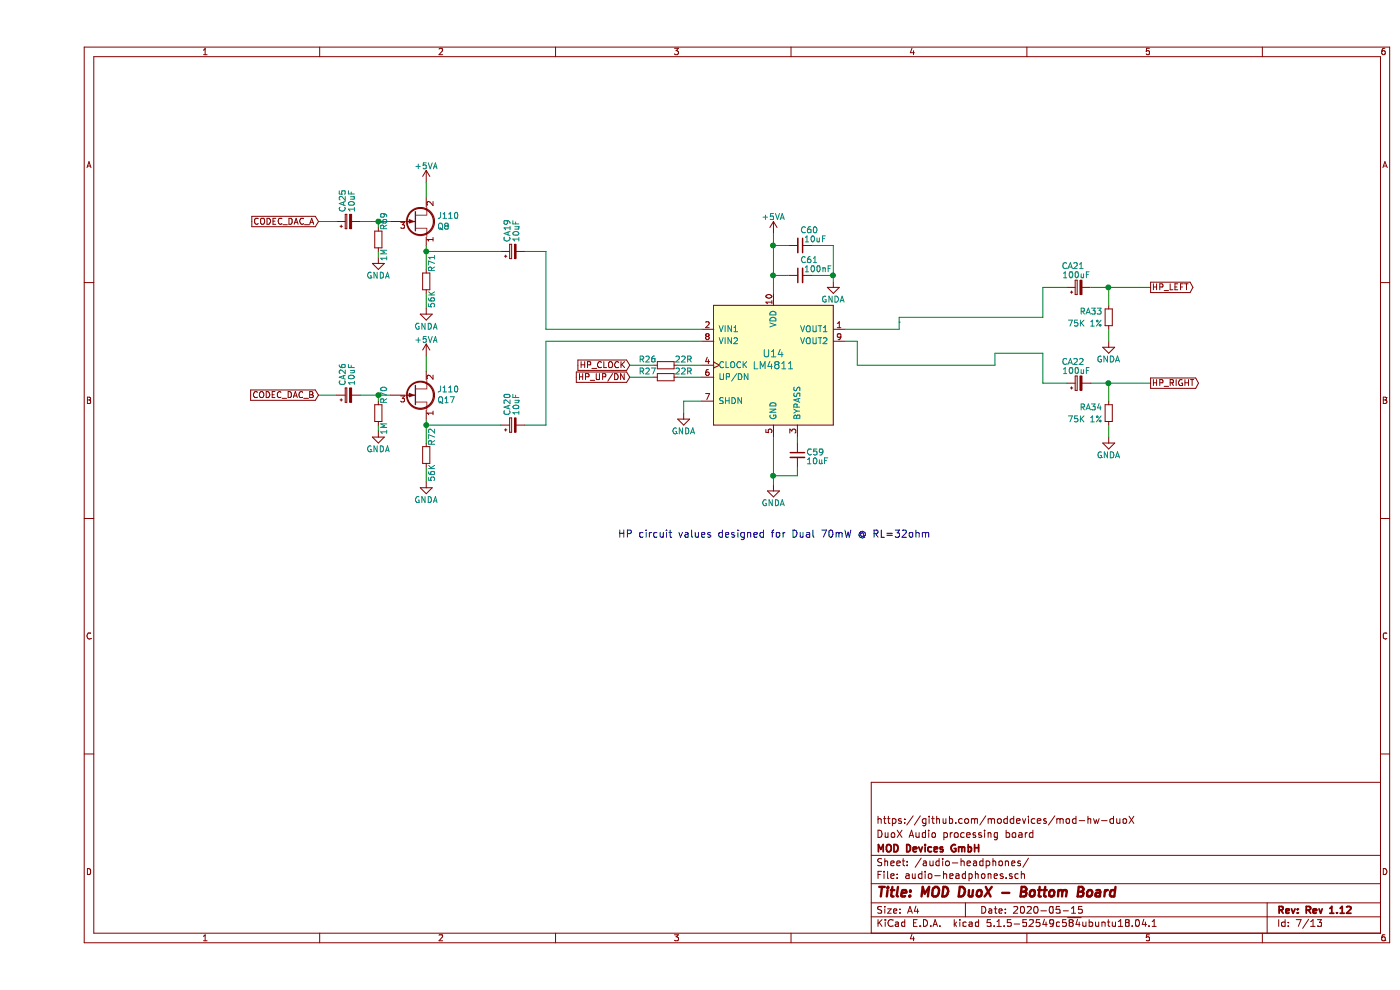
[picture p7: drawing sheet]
EESchema Schematic File Version 4
EELAYER 30 0
EELAYER END
$Descr A4 11693 8268
encoding utf-8
Sheet 7 13
Title "MOD DuoX - Bottom Board"
Date "2020-05-15"
Rev "Rev 1.12"
Comp "MOD Devices GmbH"
Comment1 "DuoX Audio processing board"
Comment2 "https://github.com/moddevices/mod-hw-duoX"
Comment3 ""
Comment4 ""
$EndDescr
$Comp
L bottom-board-rescue:LM4811-local-components U14
U 1 1
P 6150 3050
F 0 "U14" H 6150 3150 60  0000 C CNN
F 1 "LM4811" H 6150 3050 60  0000 C CNN
F 2 "Package_SO:MSOP-10_3x3mm_P0.5mm" H 6150 3050 60  0001 C CNN
F 3 "http://www.ti.com/lit/ds/symlink/lm4811.pdf" H 6150 3050 60  0001 C CNN
F 4 "LM4811MM/NOPB" H 800 1050 50  0001 C CNN "MPN"
	1    6150 3050
	1    0    0    -1  
$EndComp
$Comp
L bottom-board-rescue:GNDA-power #PWR0150
U 1 1
P 8950 3650
F 0 "#PWR0150" H 8950 3400 50  0001 C CNN
F 1 "GNDA" H 8950 3500 50  0000 C CNN
F 2 "" H 8950 3650 60  0000 C CNN
F 3 "" H 8950 3650 60  0000 C CNN
	1    8950 3650
	1    0    0    -1  
$EndComp
$Comp
L bottom-board-rescue:GNDA-power #PWR0149
U 1 1
P 8950 2850
F 0 "#PWR0149" H 8950 2600 50  0001 C CNN
F 1 "GNDA" H 8950 2700 50  0000 C CNN
F 2 "" H 8950 2850 60  0000 C CNN
F 3 "" H 8950 2850 60  0000 C CNN
	1    8950 2850
	-1   0    0    -1  
$EndComp
Text GLabel 4950 3050 0    50   Input ~ 0
HP_CLOCK
Text GLabel 4950 3150 0    50   Input ~ 0
HP_UP/DN
$Comp
L bottom-board-rescue:GNDA-power #PWR0147
U 1 1
P 6150 4050
F 0 "#PWR0147" H 6150 3800 50  0001 C CNN
F 1 "GNDA" H 6150 3900 50  0000 C CNN
F 2 "" H 6150 4050 60  0000 C CNN
F 3 "" H 6150 4050 60  0000 C CNN
	1    6150 4050
	1    0    0    -1  
$EndComp
$Comp
L bottom-board-rescue:GNDA-power #PWR0145
U 1 1
P 5400 3450
F 0 "#PWR0145" H 5400 3200 50  0001 C CNN
F 1 "GNDA" H 5400 3300 50  0000 C CNN
F 2 "" H 5400 3450 60  0000 C CNN
F 3 "" H 5400 3450 60  0000 C CNN
	1    5400 3450
	1    0    0    -1  
$EndComp
$Comp
L bottom-board-rescue:+5VA-power #PWR0146
U 1 1
P 6150 1950
F 0 "#PWR0146" H 6150 1800 50  0001 C CNN
F 1 "+5VA" H 6150 2090 50  0000 C CNN
F 2 "" H 6150 1950 60  0000 C CNN
F 3 "" H 6150 1950 60  0000 C CNN
	1    6150 1950
	1    0    0    -1  
$EndComp
$Comp
L bottom-board-rescue:GNDA-power #PWR0148
U 1 1
P 6650 2350
F 0 "#PWR0148" H 6650 2100 50  0001 C CNN
F 1 "GNDA" H 6650 2200 50  0000 C CNN
F 2 "" H 6650 2350 60  0000 C CNN
F 3 "" H 6650 2350 60  0000 C CNN
	1    6650 2350
	-1   0    0    -1  
$EndComp
Text Notes 4850 4500 0    60   ~ 0
HP circuit values designed for Dual 70mW @ RL=32ohm
Text GLabel 2350 1850 0    50   Input ~ 0
CODEC_DAC_A
Text GLabel 2350 3300 0    50   Input ~ 0
CODEC_DAC_B
Wire Wire Line
	5400 3350 5400 3450
Wire Wire Line
	8800 3200 8950 3200
Wire Wire Line
	8950 3350 8950 3200
Wire Wire Line
	8950 3650 8950 3550
Wire Wire Line
	8800 2400 8950 2400
Wire Wire Line
	8950 2550 8950 2400
Wire Wire Line
	8950 2850 8950 2750
Wire Wire Line
	6350 3700 6350 3650
Wire Wire Line
	6150 3650 6150 3975
Wire Wire Line
	6350 3900 6350 3975
Wire Wire Line
	6350 3975 6150 3975
Wire Wire Line
	6150 1950 6150 2050
Wire Wire Line
	6275 2300 6150 2300
Connection ~ 8950 3200
Connection ~ 8950 2400
Connection ~ 6150 3975
Connection ~ 6150 2300
Wire Wire Line
	6275 2050 6150 2050
Connection ~ 6150 2050
Wire Wire Line
	6475 2050 6650 2050
Wire Wire Line
	6650 2050 6650 2300
Wire Wire Line
	6475 2300 6650 2300
Connection ~ 6650 2300
Wire Wire Line
	4950 3050 5150 3050
Wire Wire Line
	5350 3050 5550 3050
Wire Wire Line
	5350 3150 5550 3150
Wire Wire Line
	5150 3150 4950 3150
Wire Wire Line
	5400 3350 5550 3350
Wire Wire Line
	2350 1850 2500 1850
Wire Wire Line
	2350 3300 2500 3300
Wire Wire Line
	4250 2100 4250 2750
Wire Wire Line
	4250 2750 5550 2750
Wire Wire Line
	4250 3550 4250 2850
Wire Wire Line
	4250 2850 5550 2850
Wire Wire Line
	8950 3200 9300 3200
Wire Wire Line
	8950 2400 9300 2400
Wire Wire Line
	6150 3975 6150 4050
Wire Wire Line
	6150 2300 6150 2450
Wire Wire Line
	6150 2050 6150 2300
Wire Wire Line
	6650 2300 6650 2350
$Comp
L bottom-board-rescue:+5VA-power #PWR0139
U 1 1
P 3250 2975
F 0 "#PWR0139" H 3250 2825 50  0001 C CNN
F 1 "+5VA" H 3250 3115 50  0000 C CNN
F 2 "" H 3250 2975 50  0001 C CNN
F 3 "" H 3250 2975 50  0001 C CNN
	1    3250 2975
	1    0    0    -1  
$EndComp
$Comp
L bottom-board-rescue:R_Small-Device R?
U 1 1
P 5250 3150
AR Path="/54F72B97/5B664C07" Ref="R?"  Part="1" 
AR Path="/54F72F64/5B664C07" Ref="R27"  Part="1" 
F 0 "R27" V 5200 3075 50  0000 R CNN
F 1 "22R" V 5200 3225 50  0000 L CNN
F 2 "Resistor_SMD:R_0603_1608Metric" H 5250 3150 60  0001 C CNN
F 3 "" H 5250 3150 60  0000 C CNN
F 4 "RMCF0603JT22R0" H 950 800 50  0001 C CNN "MPN"
	1    5250 3150
	0    1    1    0   
$EndComp
$Comp
L bottom-board-rescue:R_Small-Device R?
U 1 1
P 5250 3050
AR Path="/54F72B97/5B664C11" Ref="R?"  Part="1" 
AR Path="/54F72F64/5B664C11" Ref="R26"  Part="1" 
F 0 "R26" V 5200 2975 50  0000 R CNN
F 1 "22R" V 5200 3125 50  0000 L CNN
F 2 "Resistor_SMD:R_0603_1608Metric" H 5250 3050 60  0001 C CNN
F 3 "" H 5250 3050 60  0000 C CNN
F 4 "RMCF0603JT22R0" H 950 700 50  0001 C CNN "MPN"
	1    5250 3050
	0    1    1    0   
$EndComp
$Comp
L bottom-board-rescue:C_Small-Device C?
U 1 1
P 6350 3800
AR Path="/54F7244B/5B67A50C" Ref="C?"  Part="1" 
AR Path="/54F725AE/5B67A50C" Ref="C?"  Part="1" 
AR Path="/54F72B97/5B67A50C" Ref="C?"  Part="1" 
AR Path="/54F72C8D/5B67A50C" Ref="C?"  Part="1" 
AR Path="/54F72CD0/5B67A50C" Ref="C?"  Part="1" 
AR Path="/54F72F64/5B67A50C" Ref="C59"  Part="1" 
F 0 "C59" H 6275 3825 50  0000 R CNN
F 1 "10uF" H 6275 3750 50  0000 R CNN
F 2 "Capacitor_SMD:C_0603_1608Metric" H 6350 3800 60  0001 C CNN
F 3 "" H 6350 3800 60  0000 C CNN
F 4 "CL10A106MQ8NNNC" H 1050 -1550 50  0001 C CNN "MPN"
	1    6350 3800
	-1   0    0    -1  
$EndComp
$Comp
L bottom-board-rescue:C_Small-Device C?
U 1 1
P 6375 2300
AR Path="/54F725AE/5B67B193" Ref="C?"  Part="1" 
AR Path="/54F72B97/5B67B193" Ref="C?"  Part="1" 
AR Path="/54F72C8D/5B67B193" Ref="C?"  Part="1" 
AR Path="/54F72CD0/5B67B193" Ref="C?"  Part="1" 
AR Path="/54F72F64/5B67B193" Ref="C61"  Part="1" 
F 0 "C61" V 6500 2225 50  0000 C CNN
F 1 "100nF" V 6425 2150 50  0000 C CNN
F 2 "Capacitor_SMD:C_0603_1608Metric" H 6375 2300 60  0001 C CNN
F 3 "" H 6375 2300 60  0000 C CNN
F 4 "GCM188R71C104KA37D" H 1075 -3050 50  0001 C CNN "MPN"
	1    6375 2300
	0    -1   -1   0   
$EndComp
$Comp
L bottom-board-rescue:C_Small-Device C?
U 1 1
P 6375 2050
AR Path="/54F7244B/5B67B19C" Ref="C?"  Part="1" 
AR Path="/54F725AE/5B67B19C" Ref="C?"  Part="1" 
AR Path="/54F72B97/5B67B19C" Ref="C?"  Part="1" 
AR Path="/54F72C8D/5B67B19C" Ref="C?"  Part="1" 
AR Path="/54F72CD0/5B67B19C" Ref="C?"  Part="1" 
AR Path="/54F72F64/5B67B19C" Ref="C60"  Part="1" 
F 0 "C60" V 6500 2125 50  0000 C CNN
F 1 "10uF" V 6425 2175 50  0000 C CNN
F 2 "Capacitor_SMD:C_0603_1608Metric" H 6375 2050 60  0001 C CNN
F 3 "" H 6375 2050 60  0000 C CNN
F 4 "CL10A106MQ8NNNC" H 1075 -3300 50  0001 C CNN "MPN"
	1    6375 2050
	0    1    -1   0   
$EndComp
$Comp
L bottom-board-rescue:CP_Small-Device CA?
U 1 1
P 8700 2400
AR Path="/54F72CD0/5B697871" Ref="CA?"  Part="1" 
AR Path="/54F72F64/5B697871" Ref="CA21"  Part="1" 
F 0 "CA21" V 8875 2350 50  0000 L CNN
F 1 "100uF" V 8800 2300 50  0000 L CNN
F 2 "Capacitor_SMD:CP_Elec_6.3x7.7" H 8700 2400 60  0001 C CNN
F 3 "" H 8700 2400 60  0000 C CNN
F 4 "UWX1C101MCL1GB" H 3350 750 50  0001 C CNN "MPN"
	1    8700 2400
	0    -1   -1   0   
$EndComp
$Comp
L bottom-board-rescue:CP_Small-Device CA?
U 1 1
P 8700 3200
AR Path="/54F72CD0/5B699F0A" Ref="CA?"  Part="1" 
AR Path="/54F72F64/5B699F0A" Ref="CA22"  Part="1" 
F 0 "CA22" V 8875 3150 50  0000 L CNN
F 1 "100uF" V 8800 3100 50  0000 L CNN
F 2 "Capacitor_SMD:CP_Elec_6.3x7.7" H 8700 3200 60  0001 C CNN
F 3 "" H 8700 3200 60  0000 C CNN
F 4 "UWX1C101MCL1GB" H 3350 1550 50  0001 C CNN "MPN"
	1    8700 3200
	0    -1   -1   0   
$EndComp
$Comp
L bottom-board-rescue:CP_Small-Device CA?
U 1 1
P 3975 2100
AR Path="/54F72C8D/5B69E352" Ref="CA?"  Part="1" 
AR Path="/54F72CD0/5B69E352" Ref="CA?"  Part="1" 
AR Path="/54F72F64/5B69E352" Ref="CA19"  Part="1" 
F 0 "CA19" H 4050 2150 50  0000 L CNN
F 1 "10uF" H 4050 2075 50  0000 L CNN
F 2 "Capacitor_SMD:CP_Elec_4x5.7" H 3975 2100 60  0001 C CNN
F 3 "" H 3975 2100 60  0000 C CNN
F 4 "EEE-HB1C100R" H -1125 600 50  0001 C CNN "MPN"
	1    3975 2100
	0    -1   -1   0   
$EndComp
$Comp
L bottom-board-rescue:R_Small-Device RA?
U 1 1
P 8950 2650
AR Path="/54F72CD0/5B6B7B84" Ref="RA?"  Part="1" 
AR Path="/54F72F64/5B6B7B84" Ref="RA33"  Part="1" 
F 0 "RA33" H 9000 2700 50  0000 L CNN
F 1 "75K 1%" H 9000 2600 50  0000 L CNN
F 2 "Resistor_SMD:R_0603_1608Metric" H 8950 2650 60  0001 C CNN
F 3 "" H 8950 2650 60  0000 C CNN
F 4 "RR0816P-753-D" H 4900 250 50  0001 C CNN "MPN"
	1    8950 2650
	-1   0    0    -1  
$EndComp
$Comp
L bottom-board-rescue:R_Small-Device RA?
U 1 1
P 8950 3450
AR Path="/54F72CD0/5B6BCC20" Ref="RA?"  Part="1" 
AR Path="/54F72F64/5B6BCC20" Ref="RA34"  Part="1" 
F 0 "RA34" H 9000 3500 50  0000 L CNN
F 1 "75K 1%" H 9000 3400 50  0000 L CNN
F 2 "Resistor_SMD:R_0603_1608Metric" H 8950 3450 60  0001 C CNN
F 3 "" H 8950 3450 60  0000 C CNN
F 4 "RR0816P-753-D" H 4900 1050 50  0001 C CNN "MPN"
	1    8950 3450
	-1   0    0    -1  
$EndComp
$Comp
L bottom-board-rescue:GNDA-power #PWR?
U 1 1
P 3250 4025
AR Path="/54F72B97/5BB3D32D" Ref="#PWR?"  Part="1" 
AR Path="/54F72C8D/5BB3D32D" Ref="#PWR?"  Part="1" 
AR Path="/54F72CD0/5BB3D32D" Ref="#PWR?"  Part="1" 
AR Path="/54F72F64/5BB3D32D" Ref="#PWR0114"  Part="1" 
F 0 "#PWR0114" H 3250 3775 50  0001 C CNN
F 1 "GNDA" H 3250 3875 50  0000 C CNN
F 2 "" H 3250 4025 60  0000 C CNN
F 3 "" H 3250 4025 60  0000 C CNN
	1    3250 4025
	1    0    0    -1  
$EndComp
Wire Wire Line
	4075 3550 4250 3550
Wire Wire Line
	4075 2100 4250 2100
Text GLabel 9300 3200 2    50   Output ~ 0
HP_RIGHT
Text GLabel 9300 2400 2    50   Output ~ 0
HP_LEFT
Wire Wire Line
	6750 2750 7200 2750
Wire Wire Line
	6750 2850 6850 2850
Wire Wire Line
	6850 2850 6850 3050
Wire Wire Line
	8400 2650 8400 2400
Wire Wire Line
	8400 2400 8600 2400
Wire Wire Line
	8000 2950 8400 2950
Wire Wire Line
	8400 2950 8400 3200
Wire Wire Line
	8400 3200 8600 3200
$Comp
L bottom-board-rescue:CP_Small-Device CA?
U 1 1
P 3975 3550
AR Path="/54F72C8D/5B6A0A9C" Ref="CA?"  Part="1" 
AR Path="/54F72CD0/5B6A0A9C" Ref="CA?"  Part="1" 
AR Path="/54F72F64/5B6A0A9C" Ref="CA20"  Part="1" 
F 0 "CA20" H 4050 3600 50  0000 L CNN
F 1 "10uF" H 4050 3525 50  0000 L CNN
F 2 "Capacitor_SMD:CP_Elec_4x5.7" H 3975 3550 60  0001 C CNN
F 3 "" H 3975 3550 60  0000 C CNN
F 4 "EEE-HB1C100R" H -1125 2050 50  0001 C CNN "MPN"
	1    3975 3550
	0    -1   -1   0   
$EndComp
$Comp
L bottom-board-rescue:Q_NJFET_DSG-Device Q?
U 1 1
P 3150 3300
AR Path="/54F72C8D/5C72FBE1" Ref="Q?"  Part="1" 
AR Path="/54F72F64/5C72FBE1" Ref="Q17"  Part="1" 
F 0 "Q17" H 3341 3346 50  0000 L CNN
F 1 "J110" H 3341 3255 50  0000 L CNN
F 2 "Package_TO_SOT_SMD:SOT-23" H 3350 3400 50  0001 C CNN
F 3 "https://www.nxp.com/docs/en/data-sheet/PMBFJ108_109_110.pdf" H 3150 3300 50  0001 C CNN
F 4 "PMBFJ110,215" H 3150 3300 50  0001 C CNN "MPN"
	1    3150 3300
	1    0    0    1   
$EndComp
$Comp
L bottom-board-rescue:R_Small-Device R?
U 1 1
P 2850 3450
AR Path="/54F72B97/5C734E6F" Ref="R?"  Part="1" 
AR Path="/54F72F64/5C734E6F" Ref="R70"  Part="1" 
F 0 "R70" V 2800 3375 50  0000 R CNN
F 1 "1M" V 2800 3525 50  0000 L CNN
F 2 "Resistor_SMD:R_0603_1608Metric" H 2850 3450 60  0001 C CNN
F 3 "" H 2850 3450 60  0000 C CNN
F 4 "RT0603BRD071ML" H -1450 1100 50  0001 C CNN "MPN"
	1    2850 3450
	-1   0    0    1   
$EndComp
$Comp
L bottom-board-rescue:R_Small-Device R?
U 1 1
P 3250 3800
AR Path="/54F72B97/5C734EEA" Ref="R?"  Part="1" 
AR Path="/54F72F64/5C734EEA" Ref="R72"  Part="1" 
F 0 "R72" V 3200 3725 50  0000 R CNN
F 1 "56K" V 3200 3875 50  0000 L CNN
F 2 "Resistor_SMD:R_0603_1608Metric" H 3250 3800 60  0001 C CNN
F 3 "" H 3250 3800 60  0000 C CNN
F 4 "RMCF0603FT56K0" H -1050 1450 50  0001 C CNN "MPN"
	1    3250 3800
	-1   0    0    1   
$EndComp
$Comp
L bottom-board-rescue:CP_Small-Device CA?
U 1 1
P 2600 3300
AR Path="/54F72C8D/5C735FC9" Ref="CA?"  Part="1" 
AR Path="/54F72CD0/5C735FC9" Ref="CA?"  Part="1" 
AR Path="/54F72F64/5C735FC9" Ref="CA26"  Part="1" 
F 0 "CA26" H 2675 3350 50  0000 L CNN
F 1 "10uF" H 2675 3275 50  0000 L CNN
F 2 "Capacitor_SMD:CP_Elec_4x5.7" H 2600 3300 60  0001 C CNN
F 3 "" H 2600 3300 60  0000 C CNN
F 4 "EEE-HB1C100R" H -2500 1800 50  0001 C CNN "MPN"
	1    2600 3300
	0    -1   -1   0   
$EndComp
Wire Wire Line
	3250 2975 3250 3100
Wire Wire Line
	2950 3300 2850 3300
Wire Wire Line
	2850 3350 2850 3300
Connection ~ 2850 3300
Wire Wire Line
	2850 3300 2700 3300
Wire Wire Line
	3250 3700 3250 3550
Wire Wire Line
	3250 3900 3250 4025
$Comp
L bottom-board-rescue:GNDA-power #PWR?
U 1 1
P 2850 3600
AR Path="/54F72B97/5C73CC67" Ref="#PWR?"  Part="1" 
AR Path="/54F72C8D/5C73CC67" Ref="#PWR?"  Part="1" 
AR Path="/54F72CD0/5C73CC67" Ref="#PWR?"  Part="1" 
AR Path="/54F72F64/5C73CC67" Ref="#PWR0142"  Part="1" 
F 0 "#PWR0142" H 2850 3350 50  0001 C CNN
F 1 "GNDA" H 2850 3450 50  0000 C CNN
F 2 "" H 2850 3600 60  0000 C CNN
F 3 "" H 2850 3600 60  0000 C CNN
	1    2850 3600
	1    0    0    -1  
$EndComp
Wire Wire Line
	2850 3600 2850 3550
$Comp
L bottom-board-rescue:+5VA-power #PWR0228
U 1 1
P 3250 1525
F 0 "#PWR0228" H 3250 1375 50  0001 C CNN
F 1 "+5VA" H 3250 1665 50  0000 C CNN
F 2 "" H 3250 1525 50  0001 C CNN
F 3 "" H 3250 1525 50  0001 C CNN
	1    3250 1525
	1    0    0    -1  
$EndComp
$Comp
L bottom-board-rescue:GNDA-power #PWR?
U 1 1
P 3250 2575
AR Path="/54F72B97/5C73F6DD" Ref="#PWR?"  Part="1" 
AR Path="/54F72C8D/5C73F6DD" Ref="#PWR?"  Part="1" 
AR Path="/54F72CD0/5C73F6DD" Ref="#PWR?"  Part="1" 
AR Path="/54F72F64/5C73F6DD" Ref="#PWR0229"  Part="1" 
F 0 "#PWR0229" H 3250 2325 50  0001 C CNN
F 1 "GNDA" H 3250 2425 50  0000 C CNN
F 2 "" H 3250 2575 60  0000 C CNN
F 3 "" H 3250 2575 60  0000 C CNN
	1    3250 2575
	1    0    0    -1  
$EndComp
$Comp
L bottom-board-rescue:Q_NJFET_DSG-Device Q?
U 1 1
P 3150 1850
AR Path="/54F72C8D/5C73F6E5" Ref="Q?"  Part="1" 
AR Path="/54F72F64/5C73F6E5" Ref="Q8"  Part="1" 
F 0 "Q8" H 3341 1896 50  0000 L CNN
F 1 "J110" H 3341 1805 50  0000 L CNN
F 2 "Package_TO_SOT_SMD:SOT-23" H 3350 1950 50  0001 C CNN
F 3 "https://www.nxp.com/docs/en/data-sheet/PMBFJ108_109_110.pdf" H 3150 1850 50  0001 C CNN
F 4 "PMBFJ110,215" H 3150 1850 50  0001 C CNN "MPN"
	1    3150 1850
	1    0    0    1   
$EndComp
$Comp
L bottom-board-rescue:R_Small-Device R?
U 1 1
P 2850 2000
AR Path="/54F72B97/5C73F6EF" Ref="R?"  Part="1" 
AR Path="/54F72F64/5C73F6EF" Ref="R69"  Part="1" 
F 0 "R69" V 2800 1925 50  0000 R CNN
F 1 "1M" V 2800 2075 50  0000 L CNN
F 2 "Resistor_SMD:R_0603_1608Metric" H 2850 2000 60  0001 C CNN
F 3 "" H 2850 2000 60  0000 C CNN
F 4 "RT0603BRD071ML" H -1450 -350 50  0001 C CNN "MPN"
	1    2850 2000
	-1   0    0    1   
$EndComp
$Comp
L bottom-board-rescue:R_Small-Device R?
U 1 1
P 3250 2350
AR Path="/54F72B97/5C73F6F9" Ref="R?"  Part="1" 
AR Path="/54F72F64/5C73F6F9" Ref="R71"  Part="1" 
F 0 "R71" V 3200 2275 50  0000 R CNN
F 1 "56K" V 3200 2425 50  0000 L CNN
F 2 "Resistor_SMD:R_0603_1608Metric" H 3250 2350 60  0001 C CNN
F 3 "" H 3250 2350 60  0000 C CNN
F 4 "RMCF0603FT56K0" H -1050 0   50  0001 C CNN "MPN"
	1    3250 2350
	-1   0    0    1   
$EndComp
$Comp
L bottom-board-rescue:CP_Small-Device CA?
U 1 1
P 2600 1850
AR Path="/54F72C8D/5C73F703" Ref="CA?"  Part="1" 
AR Path="/54F72CD0/5C73F703" Ref="CA?"  Part="1" 
AR Path="/54F72F64/5C73F703" Ref="CA25"  Part="1" 
F 0 "CA25" H 2675 1900 50  0000 L CNN
F 1 "10uF" H 2675 1825 50  0000 L CNN
F 2 "Capacitor_SMD:CP_Elec_4x5.7" H 2600 1850 60  0001 C CNN
F 3 "" H 2600 1850 60  0000 C CNN
F 4 "EEE-HB1C100R" H -2500 350 50  0001 C CNN "MPN"
	1    2600 1850
	0    -1   -1   0   
$EndComp
Wire Wire Line
	3250 1525 3250 1650
Wire Wire Line
	2950 1850 2850 1850
Wire Wire Line
	2850 1900 2850 1850
Connection ~ 2850 1850
Wire Wire Line
	2850 1850 2700 1850
Wire Wire Line
	3250 2250 3250 2100
Wire Wire Line
	3250 2450 3250 2575
$Comp
L bottom-board-rescue:GNDA-power #PWR?
U 1 1
P 2850 2150
AR Path="/54F72B97/5C73F711" Ref="#PWR?"  Part="1" 
AR Path="/54F72C8D/5C73F711" Ref="#PWR?"  Part="1" 
AR Path="/54F72CD0/5C73F711" Ref="#PWR?"  Part="1" 
AR Path="/54F72F64/5C73F711" Ref="#PWR0141"  Part="1" 
F 0 "#PWR0141" H 2850 1900 50  0001 C CNN
F 1 "GNDA" H 2850 2000 50  0000 C CNN
F 2 "" H 2850 2150 60  0000 C CNN
F 3 "" H 2850 2150 60  0000 C CNN
	1    2850 2150
	1    0    0    -1  
$EndComp
Wire Wire Line
	2850 2150 2850 2100
Wire Wire Line
	3250 3550 3875 3550
Connection ~ 3250 3550
Wire Wire Line
	3250 3550 3250 3500
Wire Wire Line
	3250 2100 3875 2100
Connection ~ 3250 2100
Wire Wire Line
	3250 2100 3250 2050
Wire Wire Line
	7201 2650 8400 2650
Wire Wire Line
	7200 2750 7200 2689
Wire Wire Line
	7200 2689 7201 2689
Wire Wire Line
	7201 2689 7201 2650
Wire Wire Line
	8000 3050 8000 2950
Wire Wire Line
	6850 3050 8000 3050
$EndSCHEMATC
